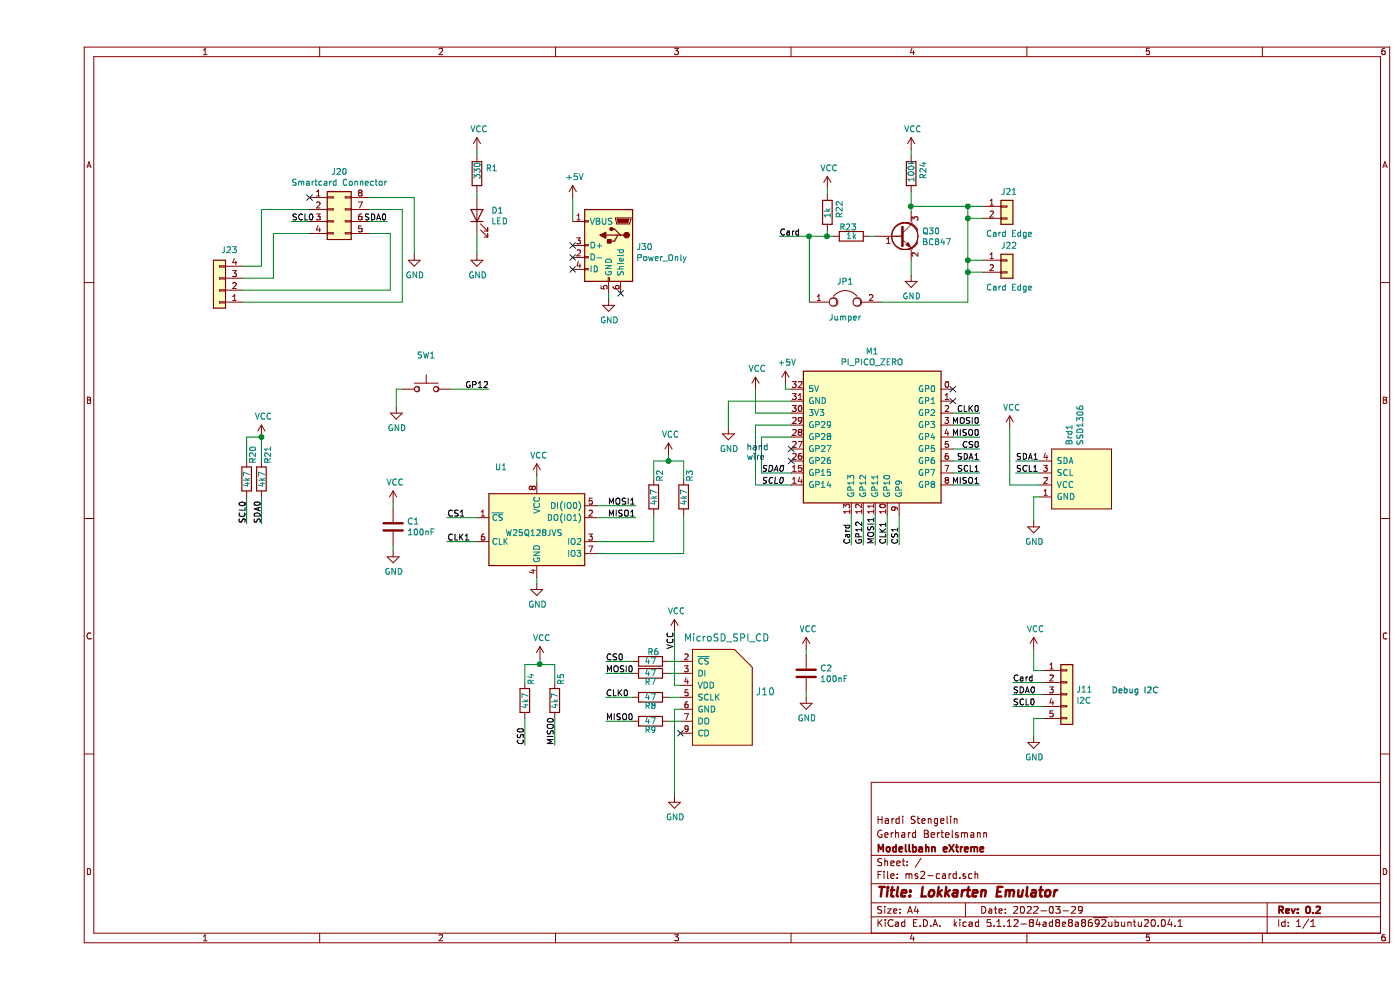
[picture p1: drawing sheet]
EESchema Schematic File Version 4
EELAYER 30 0
EELAYER END
$Descr A4 11693 8268
encoding utf-8
Sheet 1 1
Title "Lokkarten Emulator"
Date "2022-03-29"
Rev "0.2"
Comp "Modellbahn eXtreme"
Comment1 "Gerhard Bertelsmann"
Comment2 "Hardi Stengelin"
Comment3 ""
Comment4 ""
$EndDescr
$Comp
L power:GND #PWR0102
U 1 1
P 4775 2500
F 0 "#PWR0102" H 4775 2250 50  0001 C CNN
F 1 "GND" H 4780 2327 50  0000 C CNN
F 2 "" H 4775 2500 50  0001 C CNN
F 3 "" H 4775 2500 50  0001 C CNN
	1    4775 2500
	1    0    0    -1  
$EndComp
NoConn ~ 4875 2450
Wire Wire Line
	4475 1850 4475 1650
NoConn ~ 4475 2250
$Comp
L Connector_Generic:Conn_02x04_Counter_Clockwise J20
U 1 1
P 2475 1750
F 0 "J20" H 2525 2067 50  0000 C CNN
F 1 "Smartcard Connector" H 2525 1976 50  0000 C CNN
F 2 "w_conn_misc:iso7816_conn" H 2475 1750 50  0001 C CNN
F 3 "~" H 2475 1750 50  0001 C CNN
	1    2475 1750
	1    0    0    -1  
$EndComp
Wire Wire Line
	5375 5925 5325 5925
$Comp
L power:GND #PWR0107
U 1 1
P 5325 6650
F 0 "#PWR0107" H 5325 6400 50  0001 C CNN
F 1 "GND" H 5330 6477 50  0000 C CNN
F 2 "" H 5325 6650 50  0001 C CNN
F 3 "" H 5325 6650 50  0001 C CNN
	1    5325 6650
	1    0    0    -1  
$EndComp
NoConn ~ 5375 6125
Wire Wire Line
	5375 5725 5325 5725
$Comp
L power:VCC #PWR0108
U 1 1
P 5325 5275
F 0 "#PWR0108" H 5325 5125 50  0001 C CNN
F 1 "VCC" H 5340 5448 50  0000 C CNN
F 2 "" H 5325 5275 50  0001 C CNN
F 3 "" H 5325 5275 50  0001 C CNN
	1    5325 5275
	1    0    0    -1  
$EndComp
Text Label 4750 5525 0    50   ~ 0
CS0
$Comp
L Device:R R4
U 1 1
P 4075 5850
F 0 "R4" V 4125 5975 50  0000 L CNN
F 1 "4k7" V 4075 5775 50  0000 L CNN
F 2 "Resistors_SMD:R_0805_HandSolderingII" V 4005 5850 50  0001 C CNN
F 3 "~" H 4075 5850 50  0001 C CNN
	1    4075 5850
	1    0    0    -1  
$EndComp
$Comp
L Device:R R6
U 1 1
P 5125 5525
F 0 "R6" V 5200 5450 50  0000 L CNN
F 1 "47" V 5125 5475 50  0000 L CNN
F 2 "Resistors_SMD:R_0805_HandSolderingII" V 5055 5525 50  0001 C CNN
F 3 "~" H 5125 5525 50  0001 C CNN
	1    5125 5525
	0    -1   -1   0   
$EndComp
$Comp
L Device:R R5
U 1 1
P 4325 5850
F 0 "R5" V 4375 5975 50  0000 L CNN
F 1 "4k7" V 4325 5775 50  0000 L CNN
F 2 "Resistors_SMD:R_0805_HandSolderingII" V 4255 5850 50  0001 C CNN
F 3 "~" H 4325 5850 50  0001 C CNN
	1    4325 5850
	1    0    0    -1  
$EndComp
Wire Wire Line
	4075 6000 4075 6225
Wire Wire Line
	4325 6000 4325 6225
Text Label 4325 6225 1    50   ~ 0
MISO0
Text Label 4075 6225 1    50   ~ 0
CS0
Wire Wire Line
	4325 5550 4325 5700
Wire Wire Line
	4075 5700 4075 5550
$Comp
L Device:R R20
U 1 1
P 1750 4000
F 0 "R20" V 1800 4125 50  0000 L CNN
F 1 "4k7" V 1750 3925 50  0000 L CNN
F 2 "Resistors_SMD:R_0805_HandSolderingII" V 1680 4000 50  0001 C CNN
F 3 "~" H 1750 4000 50  0001 C CNN
	1    1750 4000
	1    0    0    -1  
$EndComp
$Comp
L Device:R R21
U 1 1
P 1875 4000
F 0 "R21" V 1925 4125 50  0000 L CNN
F 1 "4k7" V 1875 3925 50  0000 L CNN
F 2 "Resistors_SMD:R_0805_HandSolderingII" V 1805 4000 50  0001 C CNN
F 3 "~" H 1875 4000 50  0001 C CNN
	1    1875 4000
	1    0    0    -1  
$EndComp
Wire Wire Line
	1750 4150 1750 4375
Wire Wire Line
	1875 4150 1875 4375
Text Label 1875 4375 1    50   ~ 0
SDA0
Text Label 1750 4375 1    50   ~ 0
SCL0
Wire Wire Line
	1750 3850 1750 3650
Wire Wire Line
	1750 3650 1875 3650
Wire Wire Line
	1875 3850 1875 3650
Connection ~ 1875 3650
$Comp
L power:VCC #PWR0110
U 1 1
P 1875 3650
F 0 "#PWR0110" H 1875 3500 50  0001 C CNN
F 1 "VCC" H 1890 3823 50  0000 C CNN
F 2 "" H 1875 3650 50  0001 C CNN
F 3 "" H 1875 3650 50  0001 C CNN
	1    1875 3650
	1    0    0    -1  
$EndComp
Wire Wire Line
	2775 1650 3150 1650
Wire Wire Line
	3150 1650 3150 2125
$Comp
L power:GND #PWR0128
U 1 1
P 3150 2125
F 0 "#PWR0128" H 3150 1875 50  0001 C CNN
F 1 "GND" H 3155 1952 50  0000 C CNN
F 2 "" H 3150 2125 50  0001 C CNN
F 3 "" H 3150 2125 50  0001 C CNN
	1    3150 2125
	1    0    0    -1  
$EndComp
Wire Wire Line
	2275 1850 2125 1850
Wire Wire Line
	2775 1850 2925 1850
Text Label 2125 1850 0    50   ~ 0
SCL0
Text Label 2925 1850 2    50   ~ 0
SDA0
$Comp
L Device:LED D1
U 1 1
P 3675 1800
F 0 "D1" V 3714 1682 50  0000 R CNN
F 1 "LED" V 3623 1682 50  0000 R CNN
F 2 "LED_SMD:LED_0805_2012Metric_Pad1.15x1.40mm_HandSolder" H 3675 1800 50  0001 C CNN
F 3 "~" H 3675 1800 50  0001 C CNN
	1    3675 1800
	0    -1   -1   0   
$EndComp
$Comp
L Device:R R1
U 1 1
P 3675 1450
F 0 "R1" H 3745 1496 50  0000 L CNN
F 1 "330" V 3675 1400 50  0000 L CNN
F 2 "Resistors_SMD:R_0805_HandSolderingII" V 3605 1450 50  0001 C CNN
F 3 "~" H 3675 1450 50  0001 C CNN
	1    3675 1450
	1    0    0    -1  
$EndComp
$Comp
L power:VCC #PWR0136
U 1 1
P 3675 1250
F 0 "#PWR0136" H 3675 1100 50  0001 C CNN
F 1 "VCC" H 3690 1423 50  0000 C CNN
F 2 "" H 3675 1250 50  0001 C CNN
F 3 "" H 3675 1250 50  0001 C CNN
	1    3675 1250
	1    0    0    -1  
$EndComp
Wire Wire Line
	3675 1250 3675 1300
Wire Wire Line
	3675 1650 3675 1600
Wire Wire Line
	3675 1950 3675 2125
$Comp
L power:GND #PWR0137
U 1 1
P 3675 2125
F 0 "#PWR0137" H 3675 1875 50  0001 C CNN
F 1 "GND" H 3680 1952 50  0000 C CNN
F 2 "" H 3675 2125 50  0001 C CNN
F 3 "" H 3675 2125 50  0001 C CNN
	1    3675 2125
	1    0    0    -1  
$EndComp
$Comp
L Connector_Generic:Conn_01x05 J11
U 1 1
P 8600 5800
F 0 "J11" H 8680 5842 50  0000 L CNN
F 1 "I2C" H 8680 5751 50  0000 L CNN
F 2 "Connector_PinHeader_2.54mm:PinHeader_1x05_P2.54mm_Vertical" H 8600 5800 50  0001 C CNN
F 3 "~" H 8600 5800 50  0001 C CNN
	1    8600 5800
	1    0    0    -1  
$EndComp
Wire Wire Line
	8400 5600 8325 5600
Wire Wire Line
	8325 5600 8325 5425
Wire Wire Line
	8400 6000 8325 6000
Wire Wire Line
	8325 6000 8325 6150
Wire Wire Line
	8400 5700 8150 5700
Wire Wire Line
	8400 5800 8150 5800
Wire Wire Line
	8400 5900 8150 5900
Text Label 8150 5800 0    50   ~ 0
SDA0
Text Label 8150 5900 0    50   ~ 0
SCL0
Text Label 8150 5700 0    50   ~ 0
Card
$Comp
L power:GND #PWR0142
U 1 1
P 8325 6150
F 0 "#PWR0142" H 8325 5900 50  0001 C CNN
F 1 "GND" H 8330 5977 50  0000 C CNN
F 2 "" H 8325 6150 50  0001 C CNN
F 3 "" H 8325 6150 50  0001 C CNN
	1    8325 6150
	1    0    0    -1  
$EndComp
$Comp
L power:VCC #PWR0143
U 1 1
P 8325 5425
F 0 "#PWR0143" H 8325 5275 50  0001 C CNN
F 1 "VCC" H 8340 5598 50  0000 C CNN
F 2 "" H 8325 5425 50  0001 C CNN
F 3 "" H 8325 5425 50  0001 C CNN
	1    8325 5425
	1    0    0    -1  
$EndComp
Wire Wire Line
	7775 1725 7900 1725
Connection ~ 7775 1725
Wire Wire Line
	7775 1825 7900 1825
Wire Wire Line
	7775 1725 7775 1825
Wire Wire Line
	7300 1725 7775 1725
$Comp
L Connector_Generic:Conn_01x02 J21
U 1 1
P 8100 1725
F 0 "J21" H 8050 1850 50  0000 L CNN
F 1 "Card Edge" H 7925 1500 50  0000 L CNN
F 2 "w_conn_misc:MS2_Edge" H 8100 1725 50  0001 C CNN
F 3 "~" H 8100 1725 50  0001 C CNN
	1    8100 1725
	1    0    0    -1  
$EndComp
Wire Wire Line
	6600 1575 6600 1625
$Comp
L power:VCC #PWR0131
U 1 1
P 6600 1575
F 0 "#PWR0131" H 6600 1425 50  0001 C CNN
F 1 "VCC" H 6615 1748 50  0000 C CNN
F 2 "" H 6600 1575 50  0001 C CNN
F 3 "" H 6600 1575 50  0001 C CNN
	1    6600 1575
	1    0    0    -1  
$EndComp
Wire Wire Line
	7300 1250 7300 1300
$Comp
L power:VCC #PWR0127
U 1 1
P 7300 1250
F 0 "#PWR0127" H 7300 1100 50  0001 C CNN
F 1 "VCC" H 7315 1423 50  0000 C CNN
F 2 "" H 7300 1250 50  0001 C CNN
F 3 "" H 7300 1250 50  0001 C CNN
	1    7300 1250
	1    0    0    -1  
$EndComp
Text Label 6200 1975 0    50   ~ 0
Card
Connection ~ 6600 1975
Wire Wire Line
	6600 1975 6450 1975
$Comp
L power:GND #PWR0126
U 1 1
P 7300 2300
F 0 "#PWR0126" H 7300 2050 50  0001 C CNN
F 1 "GND" H 7305 2127 50  0000 C CNN
F 2 "" H 7300 2300 50  0001 C CNN
F 3 "" H 7300 2300 50  0001 C CNN
	1    7300 2300
	1    0    0    -1  
$EndComp
$Comp
L Device:R R24
U 1 1
P 7300 1450
F 0 "R24" V 7400 1400 50  0000 L CNN
F 1 "100k" V 7300 1375 50  0000 L CNN
F 2 "Resistors_SMD:R_0805_HandSolderingII" V 7230 1450 50  0001 C CNN
F 3 "~" H 7300 1450 50  0001 C CNN
	1    7300 1450
	1    0    0    -1  
$EndComp
Wire Wire Line
	7300 1725 7300 1600
Connection ~ 7300 1725
Wire Wire Line
	7300 2175 7300 2300
Wire Wire Line
	7300 1775 7300 1725
Wire Wire Line
	6950 1975 7000 1975
Wire Wire Line
	6600 1975 6600 1925
Wire Wire Line
	6650 1975 6600 1975
$Comp
L Device:R R22
U 1 1
P 6600 1775
F 0 "R22" V 6700 1725 50  0000 L CNN
F 1 "1k" V 6600 1725 50  0000 L CNN
F 2 "Resistors_SMD:R_0805_HandSolderingII" V 6530 1775 50  0001 C CNN
F 3 "~" H 6600 1775 50  0001 C CNN
	1    6600 1775
	1    0    0    -1  
$EndComp
$Comp
L Device:R R23
U 1 1
P 6800 1975
F 0 "R23" V 6875 1925 50  0000 L CNN
F 1 "1k" V 6800 1925 50  0000 L CNN
F 2 "Resistors_SMD:R_0805_HandSolderingII" V 6730 1975 50  0001 C CNN
F 3 "~" H 6800 1975 50  0001 C CNN
	1    6800 1975
	0    -1   -1   0   
$EndComp
$Comp
L Transistor_BJT:BC847 Q30
U 1 1
P 7200 1975
F 0 "Q30" H 7391 2021 50  0000 L CNN
F 1 "BC847" H 7391 1930 50  0000 L CNN
F 2 "Package_TO_SOT_SMD:SOT-23" H 7400 1900 50  0001 L CIN
F 3 "http://www.infineon.com/dgdl/Infineon-BC847SERIES_BC848SERIES_BC849SERIES_BC850SERIES-DS-v01_01-en.pdf?fileId=db3a304314dca389011541d4630a1657" H 7200 1975 50  0001 L CNN
	1    7200 1975
	1    0    0    -1  
$EndComp
Text Label 4750 5625 0    50   ~ 0
MOSI0
Text Label 4750 6025 0    50   ~ 0
MISO0
Text Label 4750 5825 0    50   ~ 0
CLK0
Text Notes 8975 5800 0    50   ~ 0
Debug I2C
$Comp
L microsd_spi_cd:MicroSD_SPI_CD J10
U 1 1
P 5725 5825
F 0 "J10" H 5450 5875 60  0000 R CNN
F 1 "MicroSD_SPI_CD" H 6050 6325 60  0000 R CNN
F 2 "w_conn_misc:GCT-MEM2055-00-190-01-A" H 5575 5825 60  0001 C CNN
F 3 "" H 5575 5825 60  0000 C CNN
	1    5725 5825
	-1   0    0    -1  
$EndComp
Text Label 5325 5425 1    50   ~ 0
VCC
$Comp
L Connector_Generic:Conn_01x04 J23
U 1 1
P 1525 2425
F 0 "J23" H 1443 2092 50  0000 C CNN
F 1 "Conn_01x04" H 1443 2091 50  0001 C CNN
F 2 "Connector_PinHeader_1.27mm:PinHeader_1x04_P1.27mm_Vertical" H 1525 2425 50  0001 C CNN
F 3 "~" H 1525 2425 50  0001 C CNN
	1    1525 2425
	-1   0    0    1   
$EndComp
Wire Wire Line
	2275 1750 1875 1750
Wire Wire Line
	1875 1750 1875 2225
Wire Wire Line
	1875 2225 1725 2225
Wire Wire Line
	2275 1950 1975 1950
Wire Wire Line
	1975 1950 1975 2325
Wire Wire Line
	1975 2325 1725 2325
Wire Wire Line
	2775 1750 3050 1750
Wire Wire Line
	3050 1750 3050 2525
Wire Wire Line
	3050 2525 1725 2525
Wire Wire Line
	2775 1950 2950 1950
Wire Wire Line
	2950 1950 2950 2425
Wire Wire Line
	2950 2425 1725 2425
$Comp
L Connector_Generic:Conn_01x02 J22
U 1 1
P 8100 2175
F 0 "J22" H 8050 2300 50  0000 L CNN
F 1 "Card Edge" H 7925 1950 50  0000 L CNN
F 2 "w_conn_misc:MS2_Edge" H 8100 2175 50  0001 C CNN
F 3 "~" H 8100 2175 50  0001 C CNN
	1    8100 2175
	1    0    0    -1  
$EndComp
Wire Wire Line
	7775 1825 7775 2175
Wire Wire Line
	7775 2175 7900 2175
Connection ~ 7775 1825
Wire Wire Line
	7775 2175 7775 2275
Wire Wire Line
	7775 2275 7900 2275
Connection ~ 7775 2175
NoConn ~ 4475 2050
NoConn ~ 4475 2150
$Comp
L Memory_Flash:W25Q128JVS U1
U 1 1
P 4175 4425
F 0 "U1" H 3875 4950 50  0000 C CNN
F 1 "W25Q128JVS" H 4150 4400 50  0000 C CNN
F 2 "Package_SO:SOIC-8_5.23x5.23mm_P1.27mm" H 4175 4425 50  0001 C CNN
F 3 "http://www.winbond.com/resource-files/w25q128jv_dtr%20revc%2003272018%20plus.pdf" H 4175 4425 50  0001 C CNN
	1    4175 4425
	1    0    0    -1  
$EndComp
Wire Wire Line
	3675 4525 3425 4525
Text Label 3425 4525 0    50   ~ 0
CLK1
$Comp
L power:GND #PWR0101
U 1 1
P 4175 4875
F 0 "#PWR0101" H 4175 4625 50  0001 C CNN
F 1 "GND" H 4180 4702 50  0000 C CNN
F 2 "" H 4175 4875 50  0001 C CNN
F 3 "" H 4175 4875 50  0001 C CNN
	1    4175 4875
	1    0    0    -1  
$EndComp
Wire Wire Line
	4175 4825 4175 4875
$Comp
L power:VCC #PWR0103
U 1 1
P 4175 3975
F 0 "#PWR0103" H 4175 3825 50  0001 C CNN
F 1 "VCC" H 4190 4148 50  0000 C CNN
F 2 "" H 4175 3975 50  0001 C CNN
F 3 "" H 4175 3975 50  0001 C CNN
	1    4175 3975
	1    0    0    -1  
$EndComp
Wire Wire Line
	4175 3975 4175 4025
Wire Wire Line
	3675 4325 3425 4325
Wire Wire Line
	4675 4225 5000 4225
Wire Wire Line
	4675 4325 5000 4325
Text Label 5000 4225 2    50   ~ 0
MOSI1
Text Label 5000 4325 2    50   ~ 0
MISO1
Text Label 3425 4325 0    50   ~ 0
CS1
$Comp
L power:+5V #PWR0104
U 1 1
P 4475 1650
F 0 "#PWR0104" H 4475 1500 50  0001 C CNN
F 1 "+5V" H 4490 1823 50  0000 C CNN
F 2 "" H 4475 1650 50  0001 C CNN
F 3 "" H 4475 1650 50  0001 C CNN
	1    4475 1650
	1    0    0    -1  
$EndComp
$Comp
L Lokkarten:PI_PICO_ZERO M1
U 1 1
P 7000 3600
F 0 "M1" H 6975 4267 50  0000 C CNN
F 1 "PI_PICO_ZERO" H 6975 4176 50  0000 C CNN
F 2 "Lokkarten:PI_PICO_ZERO" H 7000 3600 50  0001 C CNN
F 3 "https://www.waveshare.com/wiki/RP2040-Zero" H 7000 3600 50  0001 C CNN
	1    7000 3600
	1    0    0    -1  
$EndComp
$Comp
L Switch:SW_Push SW1
U 1 1
P 3250 3250
F 0 "SW1" H 3250 3535 50  0000 C CNN
F 1 "SW_Push" H 3250 3444 50  0001 C CNN
F 2 "w_switch:PCB_PUSH" H 3250 3450 50  0001 C CNN
F 3 "~" H 3250 3450 50  0001 C CNN
	1    3250 3250
	1    0    0    -1  
$EndComp
$Comp
L power:+5V #PWR0105
U 1 1
P 6250 3200
F 0 "#PWR0105" H 6250 3050 50  0001 C CNN
F 1 "+5V" H 6265 3373 50  0000 C CNN
F 2 "" H 6250 3200 50  0001 C CNN
F 3 "" H 6250 3200 50  0001 C CNN
	1    6250 3200
	1    0    0    -1  
$EndComp
Wire Wire Line
	6300 3250 6250 3250
Wire Wire Line
	6250 3250 6250 3200
Wire Wire Line
	7650 3450 7875 3450
Text Label 7875 3450 2    50   ~ 0
CLK0
Wire Wire Line
	7650 3550 7875 3550
Wire Wire Line
	7650 3650 7875 3650
Wire Wire Line
	7650 3750 7875 3750
Text Label 7875 3550 2    50   ~ 0
MOSI0
Text Label 7875 3650 2    50   ~ 0
MISO0
Text Label 7875 3750 2    50   ~ 0
CS0
Wire Wire Line
	7650 4050 7875 4050
Wire Wire Line
	7200 4300 7200 4550
Wire Wire Line
	7100 4300 7100 4550
Wire Wire Line
	7000 4300 7000 4550
Text Label 7875 4050 2    50   ~ 0
MISO1
Wire Wire Line
	7650 3850 7875 3850
Wire Wire Line
	7650 3950 7875 3950
Text Label 7875 3850 2    50   ~ 0
SDA1
Text Label 7875 3950 2    50   ~ 0
SCL1
Wire Wire Line
	8375 3950 8175 3950
Wire Wire Line
	8175 3850 8375 3850
$Comp
L Lokkarten:SSD1306 Brd1
U 1 1
P 8725 4000
F 0 "Brd1" H 9003 4104 50  0000 L CNN
F 1 "SSD1306" H 9003 4013 50  0000 L CNN
F 2 "Lokkarten:128x64OLED" H 8625 4250 50  0001 C CNN
F 3 "" H 8625 4250 50  0001 C CNN
	1    8725 4000
	0    -1   -1   0   
$EndComp
Text Label 8175 3850 0    50   ~ 0
SDA1
Text Label 8175 3950 0    50   ~ 0
SCL1
Wire Wire Line
	8375 4050 8125 4050
Wire Wire Line
	8125 4050 8125 3575
$Comp
L power:VCC #PWR0106
U 1 1
P 8125 3575
F 0 "#PWR0106" H 8125 3425 50  0001 C CNN
F 1 "VCC" H 8140 3748 50  0000 C CNN
F 2 "" H 8125 3575 50  0001 C CNN
F 3 "" H 8125 3575 50  0001 C CNN
	1    8125 3575
	1    0    0    -1  
$EndComp
Wire Wire Line
	8375 4150 8325 4150
Wire Wire Line
	8325 4150 8325 4350
$Comp
L power:GND #PWR0111
U 1 1
P 8325 4350
F 0 "#PWR0111" H 8325 4100 50  0001 C CNN
F 1 "GND" H 8330 4177 50  0000 C CNN
F 2 "" H 8325 4350 50  0001 C CNN
F 3 "" H 8325 4350 50  0001 C CNN
	1    8325 4350
	1    0    0    -1  
$EndComp
Text Label 7200 4550 1    50   ~ 0
CS1
Text Label 7100 4550 1    50   ~ 0
CLK1
Text Label 7000 4550 1    50   ~ 0
MOSI1
Wire Wire Line
	6300 3950 6050 3950
Text Label 6050 3950 0    50   Italic 0
SDA0
Text Label 6050 4050 0    50   Italic 0
SCL0
Wire Wire Line
	3050 3250 3000 3250
Wire Wire Line
	3000 3250 3000 3400
$Comp
L power:GND #PWR0112
U 1 1
P 3000 3400
F 0 "#PWR0112" H 3000 3150 50  0001 C CNN
F 1 "GND" H 3005 3227 50  0000 C CNN
F 2 "" H 3000 3400 50  0001 C CNN
F 3 "" H 3000 3400 50  0001 C CNN
	1    3000 3400
	1    0    0    -1  
$EndComp
Wire Wire Line
	3450 3250 3775 3250
Text Label 3775 3250 2    50   ~ 0
GP12
Wire Wire Line
	6900 4300 6900 4550
Text Label 6900 4550 1    50   ~ 0
GP12
Wire Wire Line
	6800 4300 6800 4550
Text Label 6800 4550 1    50   ~ 0
Card
NoConn ~ 7650 3250
NoConn ~ 7650 3350
Wire Wire Line
	6300 3350 5775 3350
Wire Wire Line
	6300 3450 6000 3450
Wire Wire Line
	6000 3450 6000 3250
$Comp
L power:VCC #PWR0113
U 1 1
P 6000 3250
F 0 "#PWR0113" H 6000 3100 50  0001 C CNN
F 1 "VCC" H 6015 3423 50  0000 C CNN
F 2 "" H 6000 3250 50  0001 C CNN
F 3 "" H 6000 3250 50  0001 C CNN
	1    6000 3250
	1    0    0    -1  
$EndComp
$Comp
L power:GND #PWR0114
U 1 1
P 5775 3575
F 0 "#PWR0114" H 5775 3325 50  0001 C CNN
F 1 "GND" H 5780 3402 50  0000 C CNN
F 2 "" H 5775 3575 50  0001 C CNN
F 3 "" H 5775 3575 50  0001 C CNN
	1    5775 3575
	1    0    0    -1  
$EndComp
NoConn ~ 6300 3750
NoConn ~ 6300 3850
Wire Wire Line
	5775 3350 5775 3575
NoConn ~ 2275 1650
$Comp
L Device:C C1
U 1 1
P 2975 4400
F 0 "C1" H 3090 4446 50  0000 L CNN
F 1 "100nF" H 3090 4355 50  0000 L CNN
F 2 "Capacitor_SMD:C_0805_2012Metric_Pad1.18x1.45mm_HandSolder" H 3013 4250 50  0001 C CNN
F 3 "~" H 2975 4400 50  0001 C CNN
	1    2975 4400
	1    0    0    -1  
$EndComp
$Comp
L power:GND #PWR0115
U 1 1
P 2975 4600
F 0 "#PWR0115" H 2975 4350 50  0001 C CNN
F 1 "GND" H 2980 4427 50  0000 C CNN
F 2 "" H 2975 4600 50  0001 C CNN
F 3 "" H 2975 4600 50  0001 C CNN
	1    2975 4600
	1    0    0    -1  
$EndComp
$Comp
L power:VCC #PWR0116
U 1 1
P 2975 4200
F 0 "#PWR0116" H 2975 4050 50  0001 C CNN
F 1 "VCC" H 2990 4373 50  0000 C CNN
F 2 "" H 2975 4200 50  0001 C CNN
F 3 "" H 2975 4200 50  0001 C CNN
	1    2975 4200
	1    0    0    -1  
$EndComp
Wire Wire Line
	2975 4200 2975 4250
Wire Wire Line
	2975 4550 2975 4600
$Comp
L Device:C C2
U 1 1
P 6425 5625
F 0 "C2" H 6540 5671 50  0000 L CNN
F 1 "100nF" H 6540 5580 50  0000 L CNN
F 2 "Capacitor_SMD:C_0805_2012Metric_Pad1.18x1.45mm_HandSolder" H 6463 5475 50  0001 C CNN
F 3 "~" H 6425 5625 50  0001 C CNN
	1    6425 5625
	1    0    0    -1  
$EndComp
$Comp
L power:GND #PWR0117
U 1 1
P 6425 5825
F 0 "#PWR0117" H 6425 5575 50  0001 C CNN
F 1 "GND" H 6430 5652 50  0000 C CNN
F 2 "" H 6425 5825 50  0001 C CNN
F 3 "" H 6425 5825 50  0001 C CNN
	1    6425 5825
	1    0    0    -1  
$EndComp
$Comp
L power:VCC #PWR0118
U 1 1
P 6425 5425
F 0 "#PWR0118" H 6425 5275 50  0001 C CNN
F 1 "VCC" H 6440 5598 50  0000 C CNN
F 2 "" H 6425 5425 50  0001 C CNN
F 3 "" H 6425 5425 50  0001 C CNN
	1    6425 5425
	1    0    0    -1  
$EndComp
Wire Wire Line
	6425 5425 6425 5475
Wire Wire Line
	6425 5775 6425 5825
$Comp
L Device:R R8
U 1 1
P 5125 5825
F 0 "R8" V 5050 5775 50  0000 L CNN
F 1 "47" V 5125 5775 50  0000 L CNN
F 2 "Resistors_SMD:R_0805_HandSolderingII" V 5055 5825 50  0001 C CNN
F 3 "~" H 5125 5825 50  0001 C CNN
	1    5125 5825
	0    -1   -1   0   
$EndComp
Wire Wire Line
	5275 5525 5375 5525
Wire Wire Line
	5275 5825 5375 5825
Wire Wire Line
	5325 5925 5325 6650
$Comp
L Device:R R9
U 1 1
P 5125 6025
F 0 "R9" V 5050 5975 50  0000 L CNN
F 1 "47" V 5125 5975 50  0000 L CNN
F 2 "Resistors_SMD:R_0805_HandSolderingII" V 5055 6025 50  0001 C CNN
F 3 "~" H 5125 6025 50  0001 C CNN
	1    5125 6025
	0    -1   -1   0   
$EndComp
Wire Wire Line
	5375 6025 5275 6025
Wire Wire Line
	5325 5725 5325 5275
Wire Wire Line
	5275 5625 5375 5625
$Comp
L Device:R R7
U 1 1
P 5125 5625
F 0 "R7" V 5050 5575 50  0000 L CNN
F 1 "47" V 5125 5575 50  0000 L CNN
F 2 "Resistors_SMD:R_0805_HandSolderingII" V 5055 5625 50  0001 C CNN
F 3 "~" H 5125 5625 50  0001 C CNN
	1    5125 5625
	0    -1   -1   0   
$EndComp
Wire Wire Line
	4975 5525 4750 5525
Wire Wire Line
	4975 5625 4750 5625
Wire Wire Line
	4975 5825 4750 5825
Wire Wire Line
	4975 6025 4750 6025
Wire Wire Line
	4775 2450 4775 2500
$Comp
L Connector:USB_B_Micro J30
U 1 1
P 4775 2050
F 0 "J30" H 4545 2039 50  0000 R CNN
F 1 "Power_Only" H 4545 1948 50  0000 R CNN
F 2 "Connector_USB:USB_Micro-B_Molex-105017-0001" H 4925 2000 50  0001 C CNN
F 3 "~" H 4925 2000 50  0001 C CNN
	1    4775 2050
	-1   0    0    -1  
$EndComp
Wire Wire Line
	4075 5550 4200 5550
$Comp
L power:VCC #PWR0109
U 1 1
P 4200 5500
F 0 "#PWR0109" H 4200 5350 50  0001 C CNN
F 1 "VCC" H 4215 5673 50  0000 C CNN
F 2 "" H 4200 5500 50  0001 C CNN
F 3 "" H 4200 5500 50  0001 C CNN
	1    4200 5500
	1    0    0    -1  
$EndComp
Wire Wire Line
	4200 5500 4200 5550
Connection ~ 4200 5550
Wire Wire Line
	4200 5550 4325 5550
$Comp
L Device:R R2
U 1 1
P 5150 4150
F 0 "R2" V 5200 4275 50  0000 L CNN
F 1 "4k7" V 5150 4075 50  0000 L CNN
F 2 "Resistors_SMD:R_0805_HandSolderingII" V 5080 4150 50  0001 C CNN
F 3 "~" H 5150 4150 50  0001 C CNN
	1    5150 4150
	1    0    0    -1  
$EndComp
$Comp
L Device:R R3
U 1 1
P 5400 4150
F 0 "R3" V 5450 4275 50  0000 L CNN
F 1 "4k7" V 5400 4075 50  0000 L CNN
F 2 "Resistors_SMD:R_0805_HandSolderingII" V 5330 4150 50  0001 C CNN
F 3 "~" H 5400 4150 50  0001 C CNN
	1    5400 4150
	1    0    0    -1  
$EndComp
Wire Wire Line
	5150 4300 5150 4525
Wire Wire Line
	5400 3850 5400 4000
Wire Wire Line
	5150 4000 5150 3850
Wire Wire Line
	5150 3850 5275 3850
$Comp
L power:VCC #PWR0119
U 1 1
P 5275 3800
F 0 "#PWR0119" H 5275 3650 50  0001 C CNN
F 1 "VCC" H 5290 3973 50  0000 C CNN
F 2 "" H 5275 3800 50  0001 C CNN
F 3 "" H 5275 3800 50  0001 C CNN
	1    5275 3800
	1    0    0    -1  
$EndComp
Wire Wire Line
	5275 3800 5275 3850
Connection ~ 5275 3850
Wire Wire Line
	5275 3850 5400 3850
Wire Wire Line
	5150 4525 4675 4525
Wire Wire Line
	4675 4625 5400 4625
Wire Wire Line
	5400 4300 5400 4625
$Comp
L Device:Jumper JP1
U 1 1
P 6750 2525
F 0 "JP1" H 6750 2700 50  0000 C CNN
F 1 "Jumper" H 6750 2400 50  0000 C CNN
F 2 "Jumper:SolderJumper-2_P1.3mm_Open_TrianglePad1.0x1.5mm" H 6750 2525 50  0001 C CNN
F 3 "~" H 6750 2525 50  0001 C CNN
	1    6750 2525
	1    0    0    -1  
$EndComp
Wire Wire Line
	6450 2525 6450 1975
Connection ~ 6450 1975
Wire Wire Line
	6450 1975 6200 1975
Wire Wire Line
	7050 2525 7775 2525
Wire Wire Line
	7775 2525 7775 2275
Connection ~ 7775 2275
Wire Wire Line
	6050 3950 6050 3650
Wire Wire Line
	6050 3650 6300 3650
Wire Wire Line
	6000 4050 6000 3550
Wire Wire Line
	6000 3550 6300 3550
Wire Wire Line
	6000 4050 6300 4050
Text Notes 5925 3850 0    50   ~ 0
hand\nwire
$EndSCHEMATC
